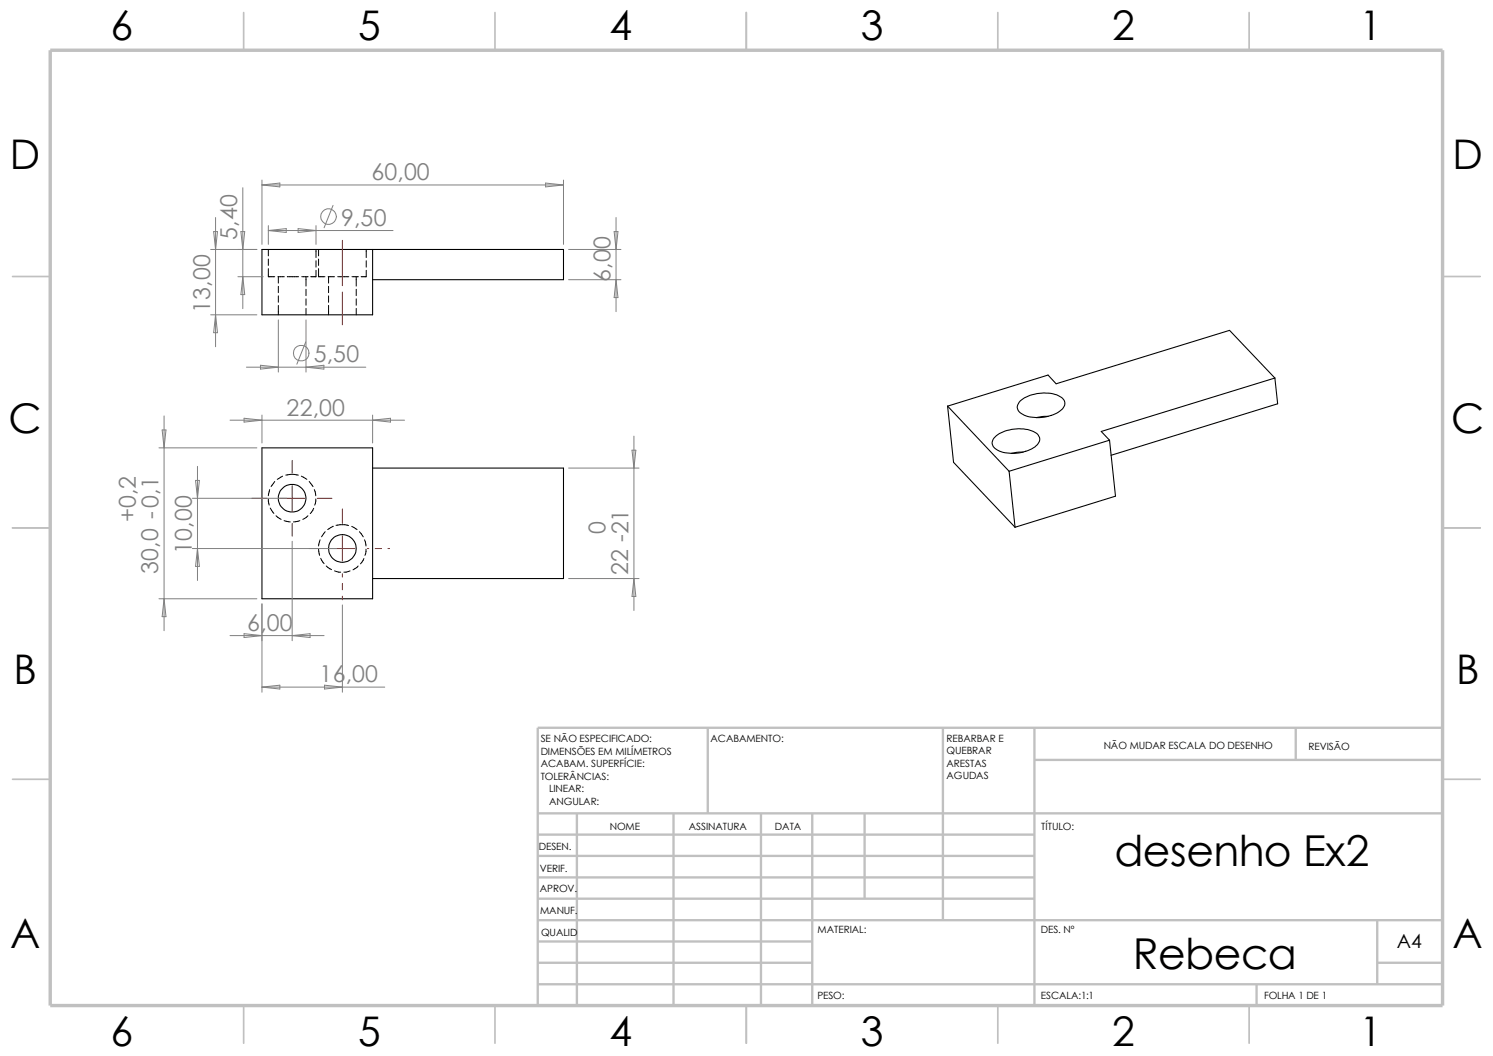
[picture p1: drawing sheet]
<svg xmlns="http://www.w3.org/2000/svg" width="297mm" height="210mm" viewBox="0 0 297 210" stroke-linecap="round" stroke-linejoin="round" font-family="sans-serif">
<g fill="none" stroke="#c0c0c0" stroke-width=".34">
<path d="M48.5 2.5v7.5M98.5 2.5v7.5M148.5 2.5v7.5M198.5 2.5v7.5M248.5 2.5v7.5M2.5 55h7.5M287 55h7.5M2.5 105h7.5M287 105h7.5M2.5 155h7.5M287 155h7.5M48.5 200v7.5"/>
<path d="M98.5 200v7.5M148.5 200v7.5M198.5 200v7.5M248.5 200v7.5"/>
</g>
<g fill="none" stroke="#c0c0c0" stroke-width=".47">
<path d="M140.8 144.7v17.1M187.6 144.7v38.3M205.8 144.7v55.3M205.8 151.1h81.2M257.8 144.7v6.4M287 144.7h-180v55.3M107 161.8h180M107 178.7h98.8M107 174.5h98.8M107 170.2h98.8M107 166h98.8M114.8 161.8v38.2"/>
<path d="M134 161.8v38.2M151.4 161.8v38.2M161.6 161.8v38.2M172 161.8v16.9M107 195.7h180M107 191.5h54.6M107 187.2h54.6M107 183h180M250 195.7v4.3M274 191.5h13M274 183v12.7"/>
</g>
<path d="M10 10h277v190h-277z" fill="none" stroke="#c0c0c0" stroke-width=".68" stroke-linecap="butt"/>
<g fill="none" stroke="#000" stroke-width=".2">
<path d="M53.4 53.4v1.6h1.3M53.4 49.6v1.3M53.4 51.5v1.3M55.3 55h1.3M55.4 55v1.3M55.4 56.9v1.3M55.4 58.8v1.3M57.1 55h2.3M60 55h1.3M60.9 55v1.9M60.9 57.5v1.3M60.9 59.4v1.3"/>
<path d="M62.9 53.8v1.2h-1.1M62.9 49.6v1.6M62.9 51.9v1.2M63.4 53.4v1.6h1.2M63.4 49.6v1.3M63.4 51.5v1.3M65.3 55h1.2M65.4 55v1.3M65.4 56.9v1.3M65.4 58.8v1.3M67.2 55h2.2M70 55h1.3"/>
<path d="M70.9 55v1.9M70.9 57.5v1.3M70.9 59.4v1.3M72.9 53.8v1.2h-1.1M72.9 49.6v1.6M72.9 51.9v1.2M55.4 60.7v1.9M60.9 61.3v1.3M65.4 60.7v1.9M70.9 61.3v1.3M53.4 99.2l.2 1.3M53.6 97.4l-.2 1.2"/>
<path d="M54.7 95.8l-.8 1M56.2 94.7l-1 .6M58.1 94.3l-1.2 .2M58.1 94.3l1.3 .2M59.9 94.7l1.1 .6M61.5 95.8l.8 1M62.5 97.4l.3 1.2M62.8 99.2l-.2 1.3M53.8 101l.7 1.1M54.9 102.6l1 .7M56.5 103.5l1.2 .3M59.6 103.5l-1.2 .3"/>
<path d="M61.3 102.6l-1.1 .7M62.4 101.1l-.7 1.1M63.4 109.2l.2 1.2M63.7 107.4l-.3 1.2M63.8 111l.7 1.1M64.7 105.7l-.7 1.1M64.9 112.6l1.1 .7M66.3 104.6l-1.1 .7M66.5 113.5l1.3 .3M66.8 104.5l.4-.1a3.9 3.9 0 0 1 2.1 .1M69.6 113.5l-1.2 .3M70 104.7l1 .6"/>
<path d="M71.2 112.6l-1 .7M71.5 105.7l.8 1.1M72.4 111.1l-.7 1M72.5 107.4l.3 1.2M72.8 109.2l-.2 1.2"/>
</g>
<g fill="none" stroke="#000" stroke-width=".21">
<path d="M74.1 49.6v13h-22v-13h60v6h-38M202.9 79.8a7.7 7.7 0 0 1 8.3-.8 1.54 1.54 0 0 1-.3 2.7 7.5 7.5 0 0 1-8 .4 1.44 1.44 0 0 1 0-2.3zM253.6 75.2l-9-9.5-34.5 10.6-1.6-1.7-20 6.2M253.6 75.2l-34.5 10.6 1.6 1.7M253.6 75.2l.6 5.1-33.2 10.3M52.1 89.1h22v30h-22zM74.1 93.1h38v22h-38M188.5 80.8l12.2 12.9M188.5 80.8l1.2 11.1 12.2 13M198 86.9a7.5 7.5 0 0 1 8.4-.6 1.58 1.58 0 0 1-.5 2.6 7.6 7.6 0 0 1-7.9 .3 1.4 1.4 0 0 1 0-2.3zM200.7 93.7l1.2 11.2M203.5 89.9l-2.3 .3"/>
<path d="M208.5 82.8l-2.3 .3M220.7 87.5l1.2 11.2-20 6.2M220.7 87.5l-20 6.2"/>
<circle cx="58.1" cy="99.1" r="2.75"/>
<circle cx="68.1" cy="109.1" r="2.74"/>
</g>
<g fill="none" stroke="#f00" stroke-width=".2">
<path d="M68.1 47.8v9M68.1 58.1v6.5M50.1 99.1h3M55.6 99.1h5M58.1 91.6v2.5M58.1 96.6v5M63.1 99.1h2.9M58.1 104.1v2.5M61.5 109.1h1.6M65.6 109.1h5M68.1 101.2v2.9M68.1 106.6v5"/>
<path d="M68.1 114.1v.7M68.1 116v1.3M68.1 118.6v.7M73.1 109.1h.3M74.6 109.1h1.3M77.2 109.1h.3"/>
</g>
<g fill="none" stroke="#808080" stroke-width=".2">
<path d="M48.3 37.3v24.1M52.1 36.8l3.6-.4v.8zM52.1 36.8h60M52.1 35.8v12.8M108.5 36.4l3.6 .4-3.6 .4zM112.1 35.8v12.8M41.9 49.6h9.2M42.5 46.1h.8l-.4 3.5zM42.9 43.3v25.7M47.3 55h5.1M47.9 46.1h.8l-.4 3.5zM48.3 55l.4 3.6h-.8z"/>
<path d="M53.4 44.9v3.7M53.4 45.8h24.8M53.4 45.8l3.5-.3v.7zM59.3 45.5l3.6 .3-3.6 .4zM62.9 44.9v3.7M66.3 40.9l-1.8 4.4M113.1 49.6h10.4M113.1 55.6h10.4M122.2 46.1h.7l-.3 3.5zM122.6 55.6l.3 3.6h-.7zM122.6 43.3v18.7M41.9 62.6h9.2"/>
<path d="M42.9 62.6l.4 3.6h-.8zM49 73h23.8M51.8 72.6l3.6 .4-3.6 .4zM55.4 63.6v10.4M60.8 68l-1.7 4.4M60.9 63.6v10.4M60.9 73l3.5-.4v.8zM31.6 89.1h19.5M32.3 85.5h.7l-.4 3.6zM32.6 82.7v42.7M38.3 99.1h18.8M38.9 95.5h.8l-.4 3.6z"/>
<path d="M39.3 92.8v22.6M45.8 83.6h34.7M48.6 83.2l3.5 .4-3.5 .3zM52.1 82.5v5.6M74.1 83.6l3.6-.4v.7zM74.1 82.5v5.6M113.1 93.1h14M125.7 89.5h.8l-.4 3.6zM126.1 86.7v34.7M31.6 119.1h19.5M32.6 119.1l.4 3.5h-.7zM38.3 109.1h28.8"/>
<path d="M39.3 109.1l.4 3.5h-.8zM58.1 107.7v19.7M113.1 115.1h14M126.1 115.1l.4 3.5h-.8zM45.8 126.4h18.7M48.6 126l3.5 .4-3.5 .4zM52.1 136.7l3.6-.4v.7zM52.1 120.1v17.6M52.1 136.7h24.4M58.1 126.4l3.6-.4v.8zM64.6 136.3l3.5 .4-3.5 .3zM68.1 120.3v17.4"/>
<circle cx="65.4" cy="43.1" r="1.56"/>
<circle cx="59.9" cy="70.2" r="1.56"/>
</g>
<g font-size="8.5">
<text x="221.7" y="172.3">desenho Ex2</text>
<text x="225.4" y="192.7">Rebeca</text>
</g>
<g font-size="8.1">
<text x="22" y="8">6</text>
<text x="71.2" y="8">5</text>
<text x="121.2" y="8">4</text>
<text x="171.2" y="8">3</text>
<text x="221.2" y="8">2</text>
<text x="270.5" y="8">1</text>
<text x="1.9" y="33.6">D</text>
<text x="288.9" y="33.6">D</text>
<text x="1.7" y="86.1">C</text>
<text x="288.7" y="86.1">C</text>
<text x="2.7" y="136.1">B</text>
<text x="289.7" y="136.1">B</text>
<text x="2" y="188.6">A</text>
<text x="289" y="188.6">A</text>
<text x="22" y="207.9">6</text>
<text x="71.2" y="207.9">5</text>
<text x="121.2" y="207.9">4</text>
<text x="171.2" y="207.9">3</text>
<text x="221.2" y="207.9">2</text>
<text x="270.5" y="207.9">1</text>
</g>
<g font-size="4.6" fill="#808080">
<text x="73.9" y="35.9">60,00</text>
<text x="47.2" y="47.7" transform="rotate(-90 47.2 47.7)">5,40</text>
<text x="67.9" y="44.9">9,50</text>
<text x="121.5" y="56.1" transform="rotate(-90 121.5 56.1)">6,00</text>
<text x="41.8" y="62.3" transform="rotate(-90 41.8 62.3)">13,00</text>
<text x="62.4" y="72">5,50</text>
<text x="57" y="82.6">22,00</text>
<text x="27" y="103.8" transform="rotate(-90 27 103.8)">+0,2</text>
<text x="120.5" y="106.3" transform="rotate(-90 120.5 106.3)">0</text>
<text x="38.2" y="110.2" transform="rotate(-90 38.2 110.2)">10,00</text>
<text x="31.5" y="114.2" transform="rotate(-90 31.5 114.2)">30,0 -0,1</text>
<text x="125" y="114.3" transform="rotate(-90 125 114.3)">22 -21</text>
<text x="49.2" y="125.5">6,00</text>
<text x="63.6" y="135.7">16,00</text>
</g>
<text font-size="3.9" x="277.9" y="188.5">A4</text>
<g font-size="2">
<text x="107.6" y="147.6">SE NÃO ESPECIFICADO:</text>
<text x="141.4" y="147.6">ACABAMENTO:</text>
<text x="188.3" y="147.5">REBARBAR E</text>
<text x="219.6" y="149">NÃO MUDAR ESCALA DO DESENHO</text>
<text x="260.3" y="149.2">REVISÃO</text>
<text x="107.6" y="155.1">TOLERÂNCIAS:</text>
<text x="107.6" y="152.6">ACABAM. SUPERFÍCIE:</text>
<text x="107.6" y="150.1">DIMENSÕES EM MILÍMETROS</text>
<text x="188.3" y="155">AGUDAS</text>
<text x="188.3" y="150">QUEBRAR</text>
<text x="188.3" y="152.5">ARESTAS</text>
<text x="109.2" y="160.1">ANGULAR:</text>
<text x="109.2" y="157.6">LINEAR:</text>
<text x="121.3" y="165.1">NOME</text>
<text x="137" y="165">ASSINATURA</text>
<text x="154.2" y="165">DATA</text>
<text x="207.1" y="165">TÍTULO:</text>
<text x="107.2" y="169.1">DESEN.</text>
<text x="107.4" y="173.4">VERIF.</text>
<text x="107.4" y="177.5">APROV.</text>
<text x="107.4" y="181.8">MANUF.</text>
<text x="162.6" y="185.5">MATERIAL:</text>
<text x="207.1" y="185.5">DES. Nº</text>
<text x="107.7" y="186.2">QUALID</text>
<text x="162.6" y="198.6">PESO:</text>
<text x="207.1" y="198.6">ESCALA:1:1</text>
<text x="251.5" y="198.6">FOLHA 1 DE 1</text>
</g>
</svg>
